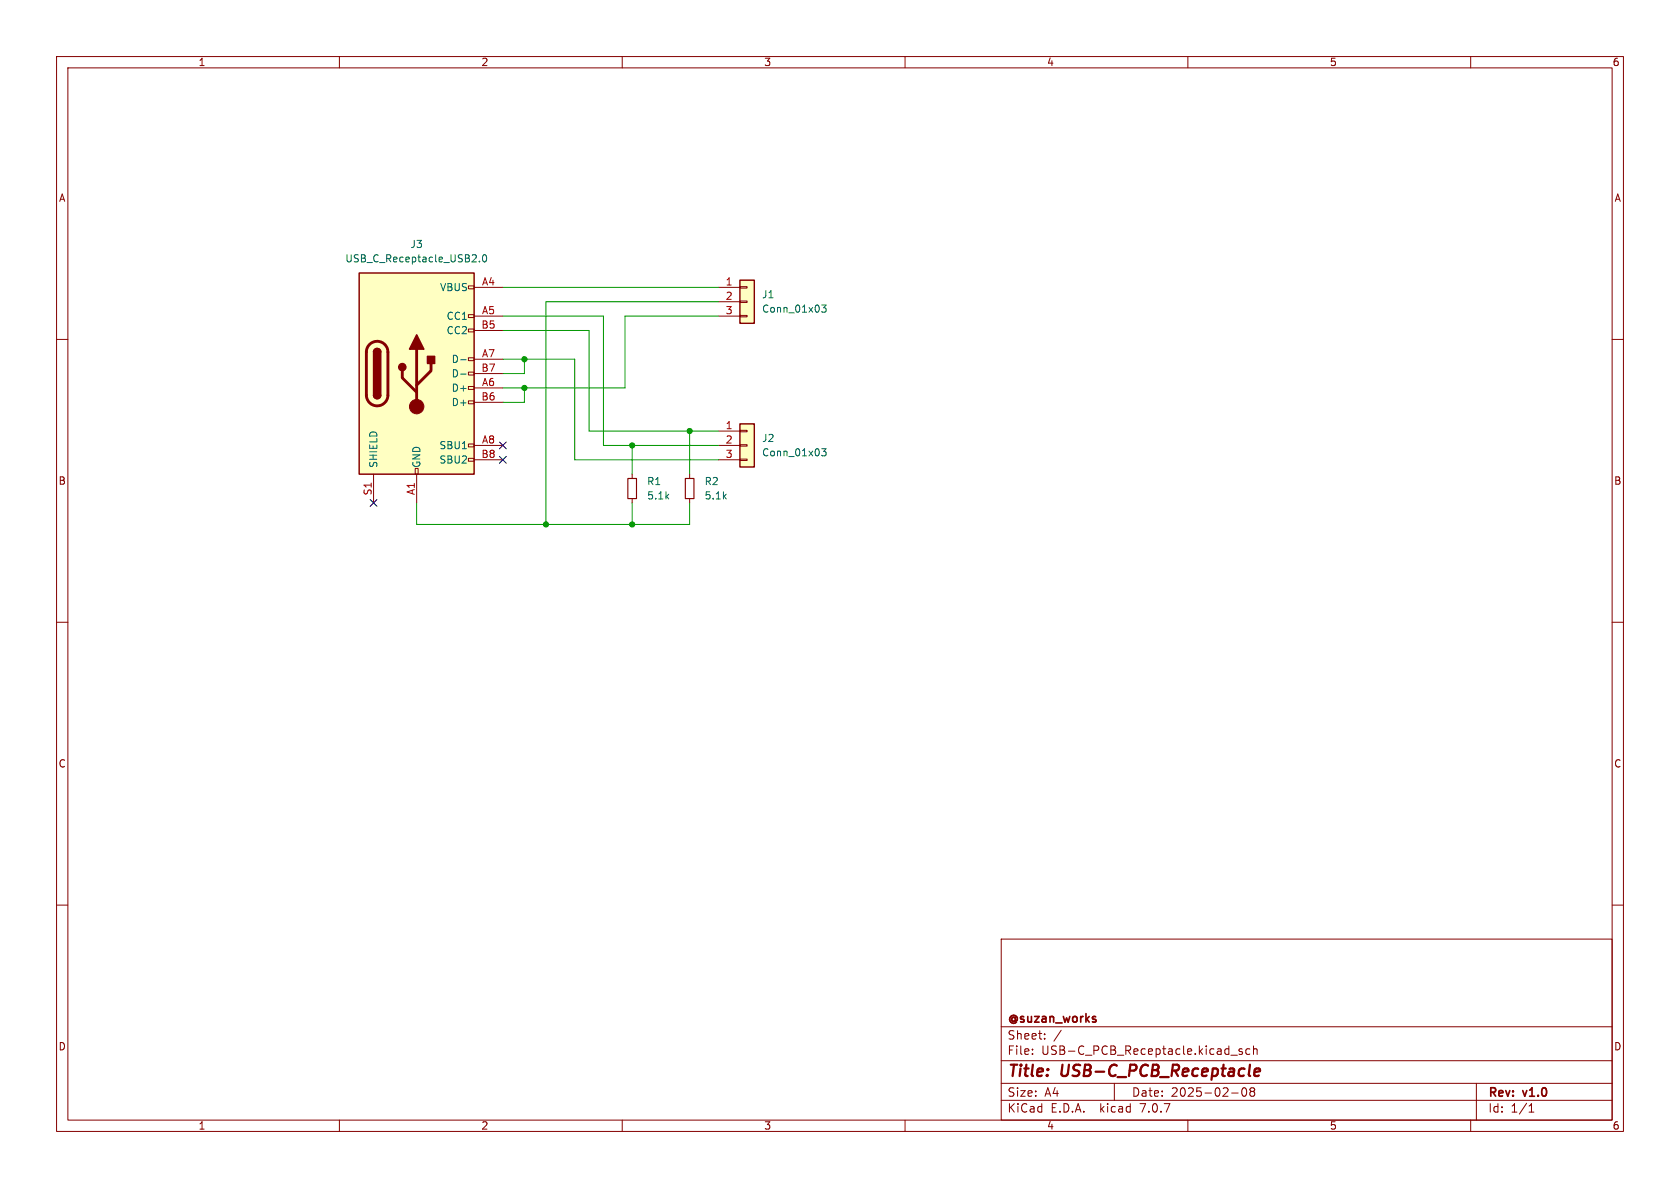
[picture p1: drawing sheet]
<svg xmlns="http://www.w3.org/2000/svg" width="297mm" height="210mm" viewBox="0 0 297 210" stroke-linecap="round" stroke-linejoin="round" font-family="sans-serif">
<g fill="none" stroke="#840000" stroke-width=".18">
<path d="M10 10h277v190h-277zM12 12h273v186h-273zM60 10v2M110 10v2M160 10v2M210 10v2M260 10v2M10 60h2M82.8 58.2h1v.5h-1zM82.8 55.6h1v.5h-1zM82.8 50.5h1v.6h-1zM83.8 50.8h5.1"/>
<path d="M83.8 55.9h5.1M83.8 58.4h5.1M127 50.8h3.8M127 55.9h3.8M127 53.3h3.8M130.8 55.8h1.3v.2h-1.3zM130.8 53.2h1.3v.3h-1.3zM130.8 50.7h1.3v.2h-1.3zM285 60h2M82.8 78.5h1v.5h-1zM82.8 70.9h1v.5h-1zM82.8 68.3h1v.5h-1z"/>
<path d="M82.8 65.8h1v.5h-1zM82.8 63.2h1v.6h-1zM83.8 68.6h5.1M83.8 63.5h5.1M83.8 78.7h5.1M83.8 71.1h5.1M83.8 66h5.1M127 78.7h3.8M127 76.2h3.8M130.8 78.6h1.3v.3h-1.3zM130.8 76.1h1.3v.2h-1.3zM66 83.8v5.1"/>
<path d="M73.4 82.8h.5v1h-.5zM73.7 83.8v5.1M82.8 81h1v.5h-1zM83.8 81.3h5.1M111.8 83.8v.8M111.8 88.1v.8M121.9 83.8v.8M121.9 88.1v.8M127 81.3h3.8M130.8 81.2h1.3v.2h-1.3zM10 110h2M285 110h2"/>
<path d="M10 160h2M285 160h2M177 166h108v32h-108zM60 198v2M110 198v2M160 198v2M177 194.5h108M177 191.5h108M177 187.5h108M177 181.5h108M182.5 186.3v.1M182.5 185.5v.1"/>
<path d="M184.7 183.6v.1M184.7 182.8v.1M187.6 182.1l-1.3 2M197 191.5v3M210 198v2M217.6 186.5h1.1M217.7 193.2h1.2M219.6 185.5l-.4-.1-.2 .2 .1 .2 .5 .2v.3h-.6M219.7 192.4a.81 .81 0 0 0 .3 1.4l.2-.1 .2-.5-.2-.8M221 185.5l-.5-.1-.3 .3v.4l.2 .2h.6M221 192.4v.3l.2 .2M221.1 192.4l.4-.1 .2 .1 .1 .3-.3 .2"/>
<path d="M221.2 192.9l-.2 .3v.3l.2 .3 .5-.1 .1-.2-.1-.4-.2-.2M221.2 192.9h.3M221.6 185.5l.2-.1 .4 .1v.9M221.6 184.9v1.5M260 198v2M261 191.5v6.5M270.3 196.6h.9M270.3 195.5l.4-.4v1.5"/>
</g>
<path d="M221.8 189.5l.9-.1v-.4l-.2-.1-.6 .1-.2 .9 .3 .3 .6-.1" fill="none" stroke="#840000" stroke-width=".4"/>
<path d="M111 84.6h1.5v3.5h-1.5zM121.2 84.6h1.5v3.5h-1.5z" fill="none" stroke="#840000" stroke-width=".2"/>
<g fill="#ffffc2" stroke="#ffffc2" stroke-width=".18">
<path d="M63.5 48.3h20.3v35.5h-20.3z"/>
<path d="M130.8 49.5h2.5v7.7h-2.5z"/>
<path d="M130.8 74.9h2.5v7.7h-2.5z"/>
</g>
<path d="M63.5 48.3h20.3v35.5h-20.3zM130.8 49.5h2.5v7.7h-2.5zM66 69.9a.64 .64 0 0 0 .7 .6 .64 .64 0 0 0 .6-.6M66 62.2a.64 .64 0 0 1 .7-.6 .64 .64 0 0 1 .6 .6M130.8 74.9h2.5v7.7h-2.5z" fill="none" stroke="#840000" stroke-width=".25"/>
<path d="M65.3 60.9a1.9 1.9 0 0 1 2.1-.4 1.9 1.9 0 0 1 1.2 1.7v7.7a1.91 1.91 0 0 1-1.9 1.8 1.91 1.91 0 0 1-1.9-1.8v-7.8l.2-.7zM71.1 65.5v1.3l2.6 2.5M73.7 61.7v10.2M76.2 64.3v1.2l-2.5 2.6" fill="none" stroke="#840000" stroke-width=".51"/>
<g fill="#840000" stroke="#840000" stroke-width=".25">
<path d="M66 69.9h1.3a.64 .64 0 0 1-.6 .6 .64 .64 0 0 1-.7-.6z"/>
<path d="M66 62.2h1.3v7.7h-1.3z"/>
<path d="M66.2 61.8a.64 .64 0 0 1 .7-.2 .64 .64 0 0 1 .4 .6h-1.3z"/>
<path d="M73.7 59.2l1.2 2.5h-2.5z"/>
<path d="M75.6 63h1.2v1.3h-1.2z"/>
<circle cx="71.1" cy="64.9" r=".63"/>
</g>
<circle cx="73.7" cy="71.9" r="1.27" fill="#840000" stroke="#840000" stroke-width=".18"/>
<path d="M84.8 46.2v.1M85.4 45.2l.2-.2a.68 .68 0 0 1 .4 .7 .68 .68 0 0 1-.4 .6l-.2-.1-.1-.4zM145.3 53.9h.7l-.4 .5 .4 .1v.6l-.2 .1-.5-.1M81.4 63.6h1M81.4 66.1h1M145.3 79.3h.7l-.4 .5 .4 .1v.6l-.2 .1-.5-.1" fill="none" stroke="#006464" stroke-width=".18"/>
<path d="M88.9 55.9h17.8v22.8h20.3M88.9 58.4h15.2v17.8h22.9M88.9 50.8h38.1M127 53.3h-30.5v39.4M127 55.9h-16.5v12.7h-21.6M88.9 63.5h12.7v17.8h25.4M92.7 63.5v2.5h-3.8M92.7 68.6v2.5h-3.8M111.8 78.7v5.1M121.9 76.2v7.6M73.7 88.9v3.8h48.2v-3.8M111.8 88.9v3.8" fill="none" stroke="#009600" stroke-width=".18"/>
<path d="M88.3 78.1l1.2 1.2M89.5 78.1l-1.2 1.2M65.4 88.3l1.2 1.2M66.6 88.3l-1.2 1.2M88.3 80.7l1.2 1.2M89.5 80.7l-1.2 1.2" fill="none" stroke="#000084" stroke-width=".18"/>
<g fill="#009600" stroke="#009600" stroke-width=".18">
<circle cx="111.8" cy="92.7" r=".46"/>
<circle cx="96.5" cy="92.7" r=".46"/>
<circle cx="92.7" cy="68.6" r=".46"/>
<circle cx="92.7" cy="63.5" r=".46"/>
<circle cx="121.9" cy="76.2" r=".46"/>
<circle cx="111.8" cy="78.7" r=".46"/>
</g>
<g font-size="2.8" fill="#840000">
<text x="178" y="190.9">Title:</text>
<text x="187.7" y="190.9">USB-C_PCB_Receptacle</text>
</g>
<g font-size="2.1" fill="#840000">
<text x="178" y="184">Sheet:</text>
<text x="178" y="181.2">@suzan_works</text>
<text x="178" y="186.7">File:</text>
<text x="184.1" y="186.7">USB-C_PCB_Receptacle.kicad_sch</text>
<text x="178" y="196.9">KiCad</text>
<text x="178" y="194.1">Size:</text>
<text x="184.7" y="194.1">A4</text>
<text x="185.7" y="196.9">E.D.A.</text>
<text x="194.6" y="196.9">kicad</text>
<text x="200" y="194.1">Date:</text>
<text x="201.8" y="196.9">7.0.7</text>
<text x="207" y="194.1">2025-02-08</text>
<text x="263" y="194.3">Rev:</text>
<text x="263" y="196.9">Id:</text>
<text x="267.1" y="196.9">1/1</text>
<text x="269.4" y="194.3">v1.0</text>
</g>
<g font-size="1.8" fill="#840000">
<text x="35" y="11.9">1</text>
<text x="85" y="11.9">2</text>
<text x="135" y="11.9">3</text>
<text x="185" y="11.9">4</text>
<text x="235" y="11.9">5</text>
<text x="285" y="11.9">6</text>
<text x="10.3" y="35.9">A</text>
<text x="285.3" y="35.9">A</text>
<text x="10.3" y="85.9">B</text>
<text x="285.3" y="85.9">B</text>
<text x="10.3" y="135.9">C</text>
<text x="285.3" y="135.9">C</text>
<text x="10.3" y="185.9">D</text>
<text x="285.3" y="185.9">D</text>
<text x="35" y="199.9">1</text>
<text x="85" y="199.9">2</text>
<text x="135" y="199.9">3</text>
<text x="185" y="199.9">4</text>
<text x="235" y="199.9">5</text>
<text x="285" y="199.9">6</text>
</g>
<g font-size="1.8" fill="#006464">
<text x="60.9" y="46.6">USB_C_Receptacle_USB2.0</text>
<text x="72.5" y="44">J3</text>
<text x="77.7" y="51.7">VBUS</text>
<text x="134.6" y="52.9">J1</text>
<text x="78.9" y="56.7">CC1</text>
<text x="78.9" y="59.3">CC2</text>
<text x="134.6" y="55.5">Conn_01x03</text>
<text x="79.8" y="64.4">D-</text>
<text x="79.8" y="69.4">D+</text>
<text x="79.8" y="72">D+</text>
<text x="79.8" y="66.9">D-</text>
<text x="66.9" y="82.8" transform="rotate(-90 66.9 82.8)">SHIELD</text>
<text x="74.5" y="82.8" transform="rotate(-90 74.5 82.8)">GND</text>
<text x="77.6" y="79.6">SBU1</text>
<text x="77.6" y="82.1">SBU2</text>
<text x="134.6" y="78.3">J2</text>
<text x="134.6" y="80.9">Conn_01x03</text>
<text x="114.3" y="86">R1</text>
<text x="114.3" y="88.5">5.1k</text>
<text x="124.5" y="86">R2</text>
<text x="124.5" y="88.5">5.1k</text>
</g>
<g font-size="1.8" fill="#a90000">
<text x="85.1" y="50.5">A4</text>
<text x="128.2" y="50.5">1</text>
<text x="128.2" y="53.1">2</text>
<text x="85" y="58.2">B5</text>
<text x="85.1" y="55.6">A5</text>
<text x="128.2" y="55.6">3</text>
<text x="85" y="65.8">B7</text>
<text x="85.1" y="63.2">A7</text>
<text x="85" y="70.9">B6</text>
<text x="85.1" y="68.3">A6</text>
<text x="128.2" y="75.9">1</text>
<text x="85" y="81">B8</text>
<text x="85.1" y="78.5">A8</text>
<text x="128.2" y="78.5">2</text>
<text x="128.2" y="81">3</text>
<text x="65.8" y="87.7" transform="rotate(-90 65.8 87.7)">S1</text>
<text x="73.4" y="87.6" transform="rotate(-90 73.4 87.6)">A1</text>
</g>
</svg>
